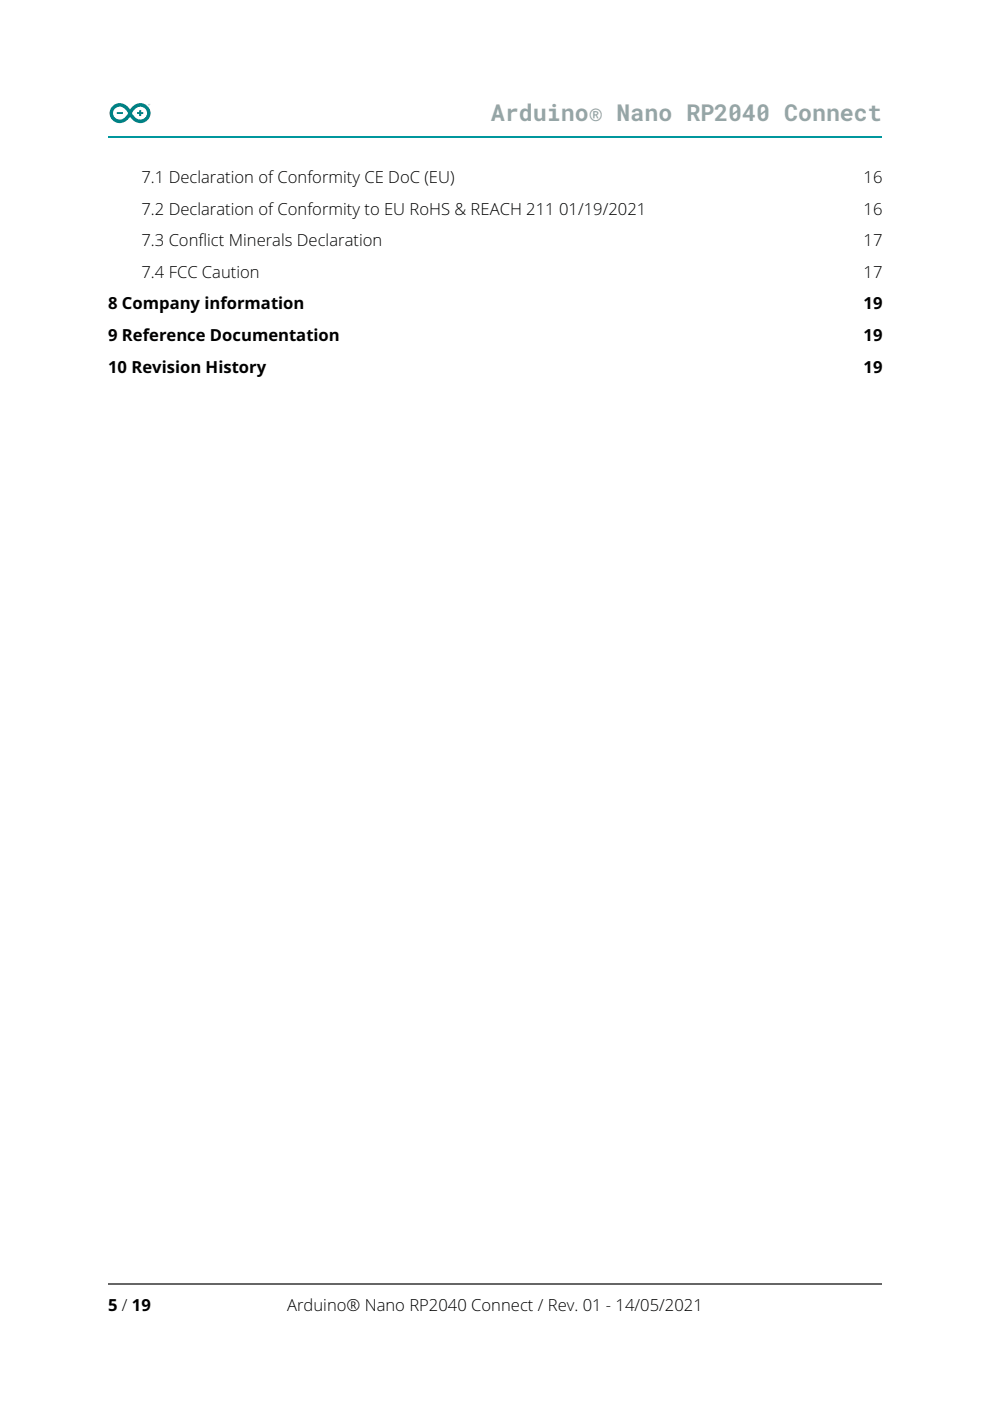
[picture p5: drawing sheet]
<svg xmlns="http://www.w3.org/2000/svg" width="210mm" height="297mm" viewBox="0 0 210 297" stroke-linecap="round" stroke-linejoin="round" font-family="sans-serif">
<path d="M22.9 29.1h164.1" fill="none" stroke="#00979d" stroke-width=".35"/>
<path d="M23.9 22.5a2.18 2.18 0 0 0 .3 3.2 2.18 2.18 0 0 0 3.1-.6l.3-.4a2.22 2.22 0 0 0 2.9 1.2 2.22 2.22 0 0 0 1.1-3 2.32 2.32 0 0 0-4 .3 2.36 2.36 0 0 0-3.7-.7zM24.2 23.2a1.65 1.65 0 0 1 2.8 .5l.2 .3a1.84 1.84 0 0 1-2.7 1.1 1.34 1.34 0 0 1-.3-1.9zM28.7 23.1l-.7 .9a1.83 1.83 0 0 0 2.6 1.1 1.4 1.4 0 0 0 .1-2.1 1.4 1.4 0 0 0-2 .1zM24.8 23.8h1.3v.4h-1.3zM29.1 23.8h.4v-.5h.4v.5h.5v.4h-.5v.4h-.4v-.4h-.4zM31.4 22.1a.23 .23 0 0 1 .4 0 .23 .23 0 0 1-.4 0zM31.5 22v.3h.2v-.3zM31.4 22.1a.2 .2 0 0 0 .4 0 .2 .2 0 0 0-.4 0zM31.6 22v.1z" fill-rule="evenodd" fill="#008184"/>
<path d="M20.1 269.2h169.7v27.8h-169.7z" fill="#fff"/>
<path d="M22.9 272.2h164.1" fill="none" stroke="#666" stroke-width=".35"/>
<text font-size="4.9" fill="#95a5a6" x="104.1" y="25.8">Arduino® Nano RP2040 Connect</text>
<g font-size="3.5">
<text x="30" y="38.8">7.1 Declaration of Conformity CE DoC (EU)</text>
<text x="183.1" y="38.8">16</text>
<text x="30" y="45.5">7.2 Declaration of Conformity to EU RoHS &amp; REACH 211</text>
<text x="118.5" y="45.5">01/19/2021</text>
<text x="183.1" y="45.5">16</text>
<text x="30" y="52.2">7.3 Conflict Minerals Declaration</text>
<text x="183.1" y="52.2">17</text>
<text x="30" y="58.9">7.4 FCC Caution</text>
<text x="183.1" y="58.9">17</text>
<text x="22.9" y="65.6">8 Company information</text>
<text x="183.1" y="65.6">19</text>
<text x="22.9" y="72.3">9 Reference Documentation</text>
<text x="183.1" y="72.3">19</text>
<text x="22.9" y="79">10 Revision History</text>
<text x="183.1" y="79">19</text>
<text x="22.9" y="278">5 / 19</text>
<text x="60.9" y="278">Arduino® Nano RP2040 Connect / Rev. 01 - 14/05/2021</text>
</g>
</svg>
